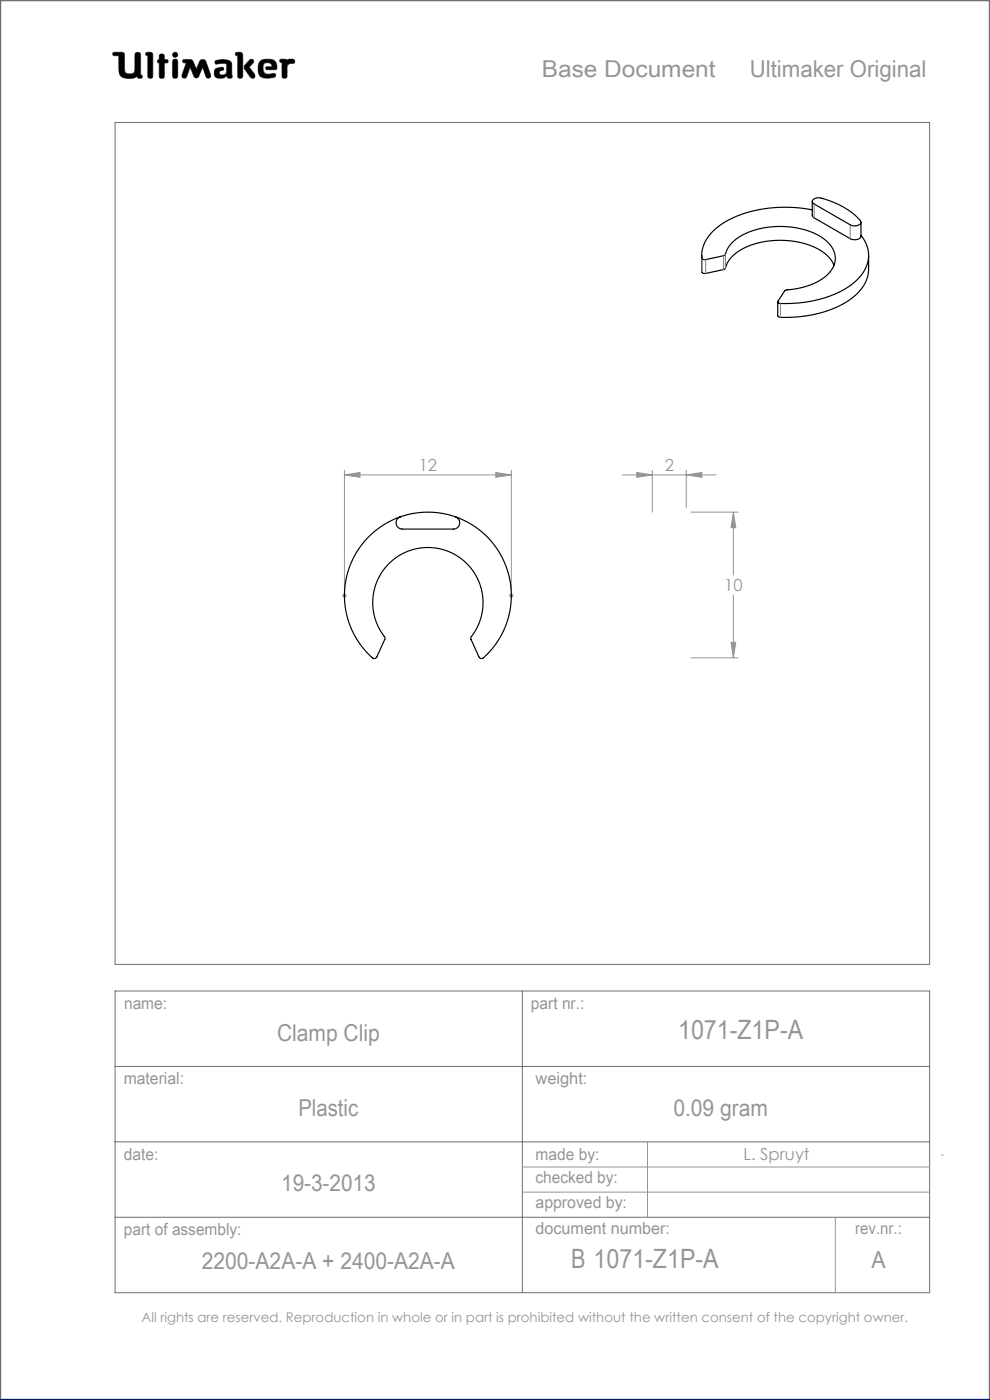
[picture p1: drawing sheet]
<svg xmlns="http://www.w3.org/2000/svg" width="210mm" height="297mm" viewBox="0 0 210 297" stroke-linecap="round" stroke-linejoin="round" font-family="sans-serif">
<g fill="none" stroke="#6f6f6f" stroke-width=".21">
<path d="M24 11.1h1.8l.5 .2 .2 4a1.62 1.62 0 0 0 2 0l.2-4a.65 .65 0 0 1 .7-.2 .65 .65 0 0 1 .4 .6v4.2l.3 .1-.1 .6a.65 .65 0 0 1-.9-.3 4 4 0 0 1-3 .2l-.6-.5-.2-.6-.1-3.6h-1.2l-.1-.3zM29.1 16.2v.1M31 11.1l1.2 .1 .2 .4v4.8a.59 .59 0 0 1-.7 .2 .59 .59 0 0 1-.4-.5v-4.3l-.4-.1zM33.8 13.4h.1M33.8 12.6h.1M33.8 12.6l-.3 .1-.1 .3 .1 .3 .3 .1M33.8 12.6v-1a.59 .59 0 0 1 .7-.1 .59 .59 0 0 1 .4 .5v.6l.6 .1a.4 .4 0 0 1 0 .6l-.6 .1-.1 3.1a.59 .59 0 0 1-.6 .1 .59 .59 0 0 1-.4-.5v-2.7M36.8 12.6h.7l.2 .5v3l-.2 .4-.3 .1-.4-.1-.2-.4v-3zM38.9 12.7l1.3-.1 .6 .2 .8 1.9 .9-2 .6-.1 .4 .1 1.2 3.2v.5l-.4 .2-.4-.1-.9-2.2-.9 2-.5 .3-.3-.2-1-2.1-.7 1.9-.3 .4-.5-.1-.2-.1v-.5l.9-2.6-.7-.1zM42.1 16.2h.1M45.7 12.9a3.6 3.6 0 0 1 3.3 .3l.2 .5v2.1a.53 .53 0 0 1-.2 .8l-.7-.1-.2-.4a1.97 1.97 0 0 1-2.5 .2 1.34 1.34 0 0 1 .4-1.8l1.3-.2 .1 .6a.74 .74 0 0 0-.9 .7 .95 .95 0 0 0 1.4 .1l.2-.6-.1-1.5a2.7 2.7 0 0 0-2 0l-.4-.2zM50.1 11.1l1.2 .1 .2 .4-.1 4.8a.59 .59 0 0 1-.6 .2 .59 .59 0 0 1-.4-.5v-4.3l-.4-.1z"/>
<path d="M52.9 12.8l.4-.2 .4 .1 .1 .4-.9 1.1 1.1 1.5 .1 .6-.2 .3h-.4a5.9 5.9 0 0 1-1.7-2.3l.2-.5zM56.6 14.8h.1M56.6 14.8l-.3-.3 .2-.3 1.2-.1-.2-.5a1.04 1.04 0 0 0-1.7 .5l.2 1.3 .8 .4M56.6 14.8h1.7l.4-.2a1.66 1.66 0 0 0-1.5-2l-1.7 .1a2.65 2.65 0 0 0-.3 3.5 3.5 3.5 0 0 0 3.2 .1l.1-.3-.2-.4-1.5 .2M56.8 15.8h.1M59.5 12.6h1.1l.3 .2a1.21 1.21 0 0 1 1.5-.1l.1 .6-1 .2-.6 .4-.1 2.5a.59 .59 0 0 1-.6 .2 .59 .59 0 0 1-.4-.5v-2.8l-.4-.2zM24.4 26h172.8v178.6h-172.8zM24.4 210.2h172.8v64h-172.8zM110.8 210.2v64M24.4 226.2h172.8M24.4 242.2h172.8M24.4 258.2h172.8"/>
<circle cx="37.2" cy="11.6" r=".56"/>
</g>
<g fill="none" stroke="#959595" stroke-width=".21">
<path d="M73.1 99.7v25.6M108.5 99.7v25.6M138.4 99.7v8.9M145.6 99.7v7.9M73.1 100.7l3.3-.5v1.1zM73.1 100.7h35.4M105.2 100.2l3.3 .5-3.3 .6zM132 100.7h19.9M135.1 100.2l3.3 .5-3.3 .6zM145.6 100.7l3.3-.5v1.1zM146.6 108.6h10M155.6 108.6l.5 3.3h-1z"/>
<path d="M155.6 108.6v13.4M72.6 126.3h1M72.7 126l.7 .7M73.1 125.8v1M73.4 126l-.7 .7M108 126.3h1M108.1 126l.7 .7M108.5 125.8v1M108.8 126l-.7 .7M146.6 139.6h10M155.1 136.3h1l-.5 3.3zM155.6 126.2v13.4"/>
<path d="M110.8 247.6h86.4M110.8 252.9h86.4M137.4 242.2v16M177.2 258.2v16M199.7 245h.4"/>
</g>
<path d="M0 297v-297h210v297" fill="none" stroke="#6f6f6f" stroke-width=".5"/>
<path d="M0 297h210" fill="none" stroke="#00f" stroke-width=".5"/>
<path d="M45.7 12.9l-.1 .4 .2 .3 1.7-.2 .6 .2-.1 1.8-.2 .4-.5 .1a.54 .54 0 0 1-.8-.5 .54 .54 0 0 1 .8-.5l.2-.1-.1-.4-.4-.1a1.31 1.31 0 0 0-1.5 .9 1.14 1.14 0 0 0 .3 1.2 1.14 1.14 0 0 0 1.2 .2l.8-.3a.23 .23 0 0 1 .3-.2 .23 .23 0 0 1 .2 .4 .58 .58 0 0 0 .8 .1 .58 .58 0 0 0 .1-.9v-2a1.32 1.32 0 0 0-1.7-1.1zM50 11.2v.5l.4 .1v4.5l.2 .3h.6l.3-.4v-4.7l-.4-.4zM53 12.7l-1.1 1.2-.1 .5 1.4 2.1 .6 .1 .3-.3v-.4l-1.2-1.7 .9-.9v-.4l-.3-.3zM55.1 13a2.66 2.66 0 0 0 .3 3.4l1.4 .2 1.3-.2 .4-.3-.2-.5-1.5 .2-.6-.2-.3-.4-.1-.9a.98 .98 0 0 1 .7-1 .98 .98 0 0 1 1.1 .5l.1 .3-1.2 .1-.1 .4 .2 .2h1.6a.49 .49 0 0 0 .5-.2 .49 .49 0 0 0 0-.6 1.57 1.57 0 0 0-2-1.4h-.9zM59.4 12.6v.5l.4 .2v3l.3 .3h.5l.3-.4v-2.3l.6-.4 .9-.1 .1-.6-.4-.3-.9 .1-.3 .2-.3-.2zM36.7 12.6l-.1 3.7 .2 .3h.6l.3-.4v-3.3l-.3-.3zM36.6 11.6a.56 .56 0 0 0 1.1 0 .56 .56 0 0 0-1.1 0zM33.9 11.6l-.1 1-.3 .2-.1 .3 .4 .3v3l.2 .2h.5l.3-.1 .1-.3v-2.8l.7-.1 .1-.4-.2-.2-.6-.1-.2-1.1zM31 11.2l-.1 .5 .4 .1 .1 4.5 .2 .3h.5l.3-.4v-4.7l-.4-.4zM38.8 12.7v.6h.7l-.9 2.7 .2 .5 .4 .1 .3-.2 .8-2.1 .9 2 .2 .2h.4l.3-.2 .9-2 .8 2.1 .5 .2 .4-.3v-.4l-1-2.8-.3-.4-.5-.1-.4 .2-.9 1.9-.9-2-.5-.1zM24 11.2l-.1 .3 .2 .3h1.1v2.7a1.73 1.73 0 0 0 2.1 2.1 2.42 2.42 0 0 0 1.8-.4l.3 .4h.6l.2-.3-.1-.3-.3-.1v-4.3l-.1-.3-.2-.2h-.6l-.3 .4v3.4a.89 .89 0 0 1-1.3 .8 .81 .81 0 0 1-.9-1.1l-.1-3.3-.5-.2z" fill-rule="evenodd" fill="#000"/>
<g fill="#959595">
<path d="M105.2 100.2l3.3 .5-3.3 .6zM73.1 100.7l3.3-.5v1.1z"/>
<path d="M135.1 100.2l3.3 .5-3.3 .6zM145.6 100.7l3.3-.5v1.1zM155.6 108.6l.5 3.3h-1zM155.1 136.3h1l-.5 3.3z"/>
</g>
<path d="M148.9 54.2v3.5a.66 .66 0 0 0 .8 .3l4-.9a7.6 7.6 0 0 1 5.2-5 18.1 18.1 0 0 1 15.7 1.4 6.4 6.4 0 0 1 2.3 2.8M172.3 44.5a27.1 27.1 0 0 0-19 2.9 8 8 0 0 0-4.4 7.4l.4 .3h.4l4-.9a7.6 7.6 0 0 1 5.2-5 18.1 18.1 0 0 1 15.7 1.4 4.7 4.7 0 0 1 2 6.4 11.4 11.4 0 0 1-8.4 4.4l-1.7 .2-1.5 2.3a.4 .4 0 0 0 .5 .5 23.7 23.7 0 0 0 15.8-4.5 6.8 6.8 0 0 0 2.1-8.9l-.8-1.1M172.3 42.7v3l.1 .3 7.9 4.6a1.61 1.61 0 0 0 2.3-.5v-3M172.5 42.3a1.91 1.91 0 0 1 1.7-.3 15.4 15.4 0 0 1 8.4 5.1 1.47 1.47 0 0 1-2.3 .6l-7.6-4.4a.56 .56 0 0 1-.2-1zM184.3 54.2v2.9a8.7 8.7 0 0 1-5 7.1 25.2 25.2 0 0 1-14.1 3l-.2-.2v-3M84.9 109.6a17.7 17.7 0 0 1 11.7 0M84.9 109.6a1.34 1.34 0 0 0-.9 1.5 1.34 1.34 0 0 0 1.4 1.1h10.8a1.34 1.34 0 0 0 1.3-1.1 1.34 1.34 0 0 0-.9-1.5M84.9 109.6a17.6 17.6 0 0 0-5.7 30.1h.4l.3-.3 1.8-4.1a11.8 11.8 0 0 1 1-16 11.8 11.8 0 0 1 16.1 0 11.8 11.8 0 0 1 1.1 16l1.7 4.1a.6 .6 0 0 0 .9 .2 17.7 17.7 0 0 0-5.9-30" fill="none" stroke="#000" stroke-width=".25"/>
<path d="M148.9 54.8v2.9M149.7 55.1v2.9M153.5 54.2v3M153.9 54v2.9M172.7 43.3v2.9M180.3 47.7v2.9M165.5 64.4v2.9" fill="none" stroke="#808080" stroke-width=".21"/>
<g font-size="5.6" fill="#959595">
<text x="143.9" y="220.3">1071-Z1P-A</text>
<text x="121.1" y="269.1">B 1071-Z1P-A</text>
</g>
<g font-size="4.9" fill="#959595">
<text x="114.9" y="16.3">Base Document</text>
<text x="159" y="16.3">Ultimaker Original</text>
<text x="58.8" y="220.9">Clamp Clip</text>
<text x="63.3" y="236.7">Plastic</text>
<text x="142.8" y="236.7">0.09 gram</text>
<text x="59.6" y="252.7">19-3-2013</text>
<text x="42.8" y="269.3">2200-A2A-A + 2400-A2A-A</text>
<text x="184.9" y="269.1">A</text>
</g>
<g font-size="3.5" fill="#959595">
<text x="88.8" y="100">12</text>
<text x="141" y="100">2</text>
<text x="153.6" y="125.4">10</text>
<text x="26.3" y="214.1">name:</text>
<text x="112.6" y="214">part nr.:</text>
<text x="26.2" y="229.9">material:</text>
<text x="113.6" y="229.9">weight:</text>
<text x="26.3" y="246">date:</text>
<text x="113.6" y="246">made by:</text>
<text x="113.6" y="251.1">checked by:</text>
<text x="157.7" y="246.2">L. Spruyt</text>
<text x="113.6" y="256.3">approved by:</text>
<text x="26.3" y="262">part of assembly:</text>
<text x="113.6" y="261.8">document number:</text>
<text x="181.4" y="261.9">rev.nr.:</text>
</g>
<text font-size="2.8" fill="#959595" x="30" y="280.4">All rights are reserved. Reproduction in whole or in part is prohibited without the written consent of the copyright owner.</text>
</svg>
